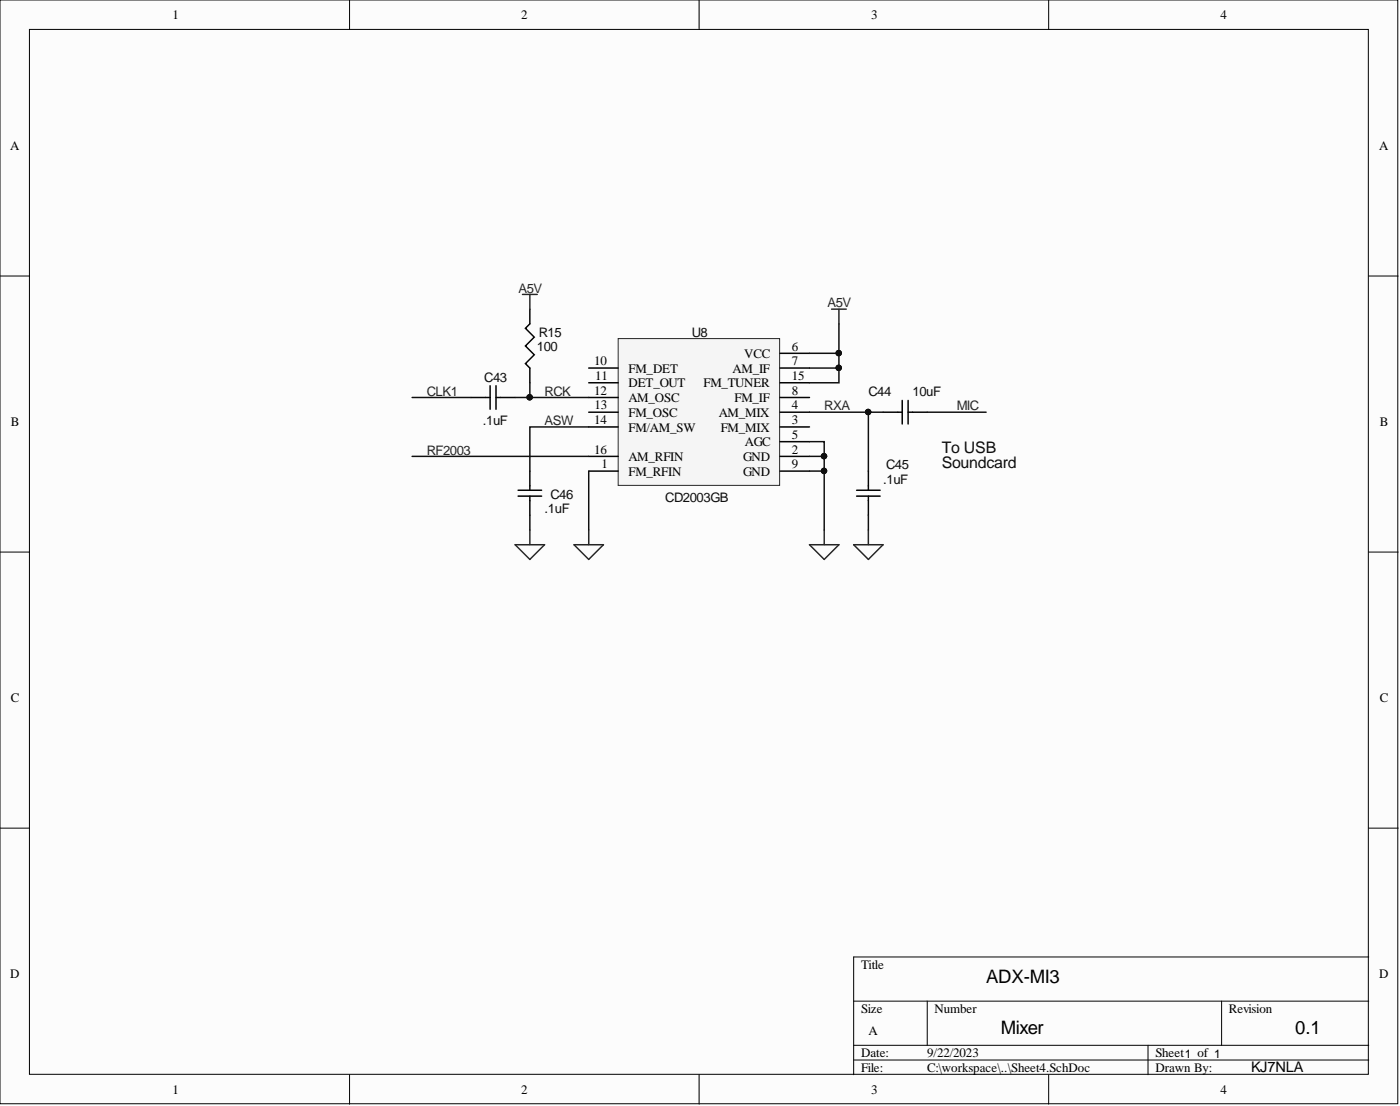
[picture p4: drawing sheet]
<svg xmlns="http://www.w3.org/2000/svg" width="241mm" height="190mm" viewBox="0 0 241 190" stroke-linecap="round" stroke-linejoin="round" font-family="sans-serif">
<g fill="#fcfcfc" stroke="#000" stroke-width=".17">
<path d="M0 0h240.9v190.1h-240.9z"/>
<path d="M5.1 5.1h230.7v179.9h-230.7z"/>
</g>
<g fill="none" stroke="#000" stroke-width=".17">
<path d="M60.2 0v5.1M120.5 0v5.1M180.7 0v5.1M0 47.5h5.1M235.9 47.5h5.1M0 95.1h5.1M235.9 95.1h5.1M0 142.6h5.1M235.9 142.6h5.1M147.1 172.4h88.8M159.8 172.4v7.6M210.6 172.4v7.6"/>
<path d="M235.9 164.8h-88.8v20.3M60.2 185.1v5.1M120.5 185.1v5.1M147.1 180h88.8M147.1 182.6h88.8M180.7 185.1v5.1M197.9 180v5.1"/>
</g>
<path d="M106.5 58.3h27.9v25.3h-27.9z" fill="#f5f5f5" stroke="#262626" stroke-width=".17"/>
<g fill="none" stroke="#000" stroke-width=".25">
<path d="M91.3 53.2v2.6l-.7 .7 1.5 1.6-1.5 1.5 1.5 1.5-1.5 1.5 .7 .8v2.5M81.2 68.5h3.3M84.5 66.4v4.1M85.5 68.5h3.3M85.5 66.4v4.1M101.5 78.6h5M101.5 63.4h5M101.5 65.9h5M101.5 68.5h5M101.5 71h5M101.5 73.5h5M134.4 78.6h5.1"/>
<path d="M134.4 63.4h5.1M134.4 65.9h5.1M134.4 68.5h5.1M134.4 71h5.1M134.4 73.5h5.1M134.4 60.9h5.1M134.4 76.1h5.1M152.2 71h3.3M155.5 69v4M156.5 71h3.3M156.5 69v4M89.3 84.4h4.1"/>
<path d="M89.3 85.5h4.1M91.3 81.1v3.3M91.3 85.5v3.3M101.5 81.1h5M134.4 81.1h5.1M147.6 84.4h4.1M147.6 85.5h4.1M149.7 81.1v3.3M149.7 85.5v3.3"/>
</g>
<path d="M90.1 50.7h2.5M91.3 50.7v2.5M143.3 53.2h2.6M144.6 53.2v2.6M88.8 93.8h5.1l-2.6 2.6zM91.3 91.3v2.5M98.9 93.8h5.1l-2.5 2.6zM101.5 91.3v2.5M139.5 93.8h5.1l-2.5 2.6zM142.1 91.3v2.5M147.1 93.8h5.1l-2.5 2.6zM149.7 91.3v2.5" fill="none" stroke="#262626" stroke-width=".25"/>
<g fill="none" stroke="#0e0e0e" stroke-width=".25">
<path d="M144.6 55.8v10.1h-5.1M71 78.6h30.5M71 68.5h10.2M88.8 68.5h12.7M91.3 65.9v2.6M101.5 73.5h-10.2v7.6M139.5 78.6h2.6v12.7M139.5 76.1h2.6v2.5M139.5 71h12.7M139.5 63.4h5.1M139.5 60.9h5.1M149.7 71v10.1"/>
<path d="M159.8 71h10.2M91.3 88.8v2.5M101.5 81.1v10.2M139.5 81.1h2.6M149.7 88.8v2.5"/>
</g>
<g fill="#0e0e0e" stroke="#0e0e0e" stroke-width=".17">
<circle cx="142" cy="81.1" r=".47"/>
<circle cx="144.6" cy="63.4" r=".47"/>
<circle cx="144.6" cy="60.8" r=".47"/>
<circle cx="142" cy="78.6" r=".47"/>
<circle cx="149.6" cy="71" r=".47"/>
<circle cx="91.3" cy="68.4" r=".47"/>
</g>
<g font-size="3.2">
<text x="170" y="169.2">ADX-MI3</text>
<text x="172.5" y="178.1">Mixer</text>
<text x="223.2" y="178.1">0.1</text>
</g>
<g font-size="2.7" fill="#0e0e0e">
<text x="162.4" y="78">To USB</text>
<text x="162.4" y="80.6">Soundcard</text>
</g>
<text font-size="2.5" x="215.6" y="184.6">KJ7NLA</text>
<g font-size="2.3" fill="#262626">
<text x="89.3" y="50.4">A5V</text>
<text x="142.6" y="52.9">A5V</text>
<text x="73.6" y="68.1">CLK1</text>
<text x="93.9" y="68.1">RCK</text>
<text x="142.1" y="70.7">RXA</text>
<text x="164.9" y="70.7">MIC</text>
<text x="93.9" y="73.2">ASW</text>
<text x="73.6" y="78.3">RF2003</text>
</g>
<g font-size="2.3" fill="#0e0e0e">
<text x="92.8" y="58">R15</text>
<text x="119.2" y="58">U8</text>
<text x="83.5" y="65.9">C43</text>
<text x="92.5" y="60.5">100</text>
<text x="149.7" y="68.1">C44</text>
<text x="157.3" y="68.1">10uF</text>
<text x="83.2" y="73.2">.1uF</text>
<text x="152.2" y="83.4">.1uF</text>
<text x="152.7" y="80.8">C45</text>
<text x="93.9" y="88.4">.1uF</text>
<text x="94.9" y="85.9">C46</text>
<text x="114.7" y="86.4">CD2003GB</text>
</g>
<g font-size="2.2">
<text x="29.7" y="3.3">1</text>
<text x="89.9" y="3.3">2</text>
<text x="150.2" y="3.3">3</text>
<text x="210.3" y="3.3">4</text>
<text x="1.8" y="25.8">A</text>
<text x="237.7" y="25.8">A</text>
<text x="102.4" y="62.9">10</text>
<text x="102.6" y="65.5">11</text>
<text x="108.3" y="64.2">FM_DET</text>
<text x="126.3" y="64.2">AM_IF</text>
<text x="128.3" y="61.7">VCC</text>
<text x="136.5" y="62.9">7</text>
<text x="136.5" y="60.4">6</text>
<text x="136.5" y="65.5">15</text>
<text x="102.4" y="68">12</text>
<text x="102.5" y="70.5">13</text>
<text x="108.3" y="66.7">DET_OUT</text>
<text x="108.3" y="69.3">AM_OSC</text>
<text x="108.3" y="71.8">FM_OSC</text>
<text x="121.3" y="66.7">FM_TUNER</text>
<text x="123.9" y="71.8">AM_MIX</text>
<text x="126.6" y="69.3">FM_IF</text>
<text x="136.5" y="68">8</text>
<text x="136.5" y="70.5">4</text>
<text x="1.9" y="73.3">B</text>
<text x="102.4" y="73.1">14</text>
<text x="108.3" y="74.3">FM/AM_SW</text>
<text x="124.2" y="74.3">FM_MIX</text>
<text x="128.4" y="76.9">AGC</text>
<text x="136.5" y="75.6">5</text>
<text x="136.5" y="73.1">3</text>
<text x="237.8" y="73.3">B</text>
<text x="102.4" y="78.1">16</text>
<text x="103.7" y="80.7">1</text>
<text x="108.3" y="79.4">AM_RFIN</text>
<text x="108.3" y="81.9">FM_RFIN</text>
<text x="128.1" y="81.9">GND</text>
<text x="128.1" y="79.4">GND</text>
<text x="136.5" y="80.7">9</text>
<text x="136.5" y="78.1">2</text>
<text x="1.9" y="120.9">C</text>
<text x="237.8" y="120.9">C</text>
<text x="148.4" y="166.8">Title</text>
<text x="1.8" y="168.4">D</text>
<text x="237.7" y="168.4">D</text>
<text x="148.4" y="174.4">Size</text>
<text x="149.7" y="178.2">A</text>
<text x="161.1" y="174.4">Number</text>
<text x="211.8" y="174.4">Revision</text>
<text x="148.4" y="182">Date:</text>
<text x="148.4" y="184.6">File:</text>
<text x="159.8" y="182">9/22/2023</text>
<text x="159.8" y="184.6">C:\workspace\..\Sheet4.SchDoc</text>
<text x="199.1" y="182">Sheet1 of 1</text>
<text x="199.1" y="184.6">Drawn By:</text>
<text x="29.7" y="188.4">1</text>
<text x="89.9" y="188.4">2</text>
<text x="150.2" y="188.4">3</text>
<text x="210.3" y="188.4">4</text>
</g>
</svg>
